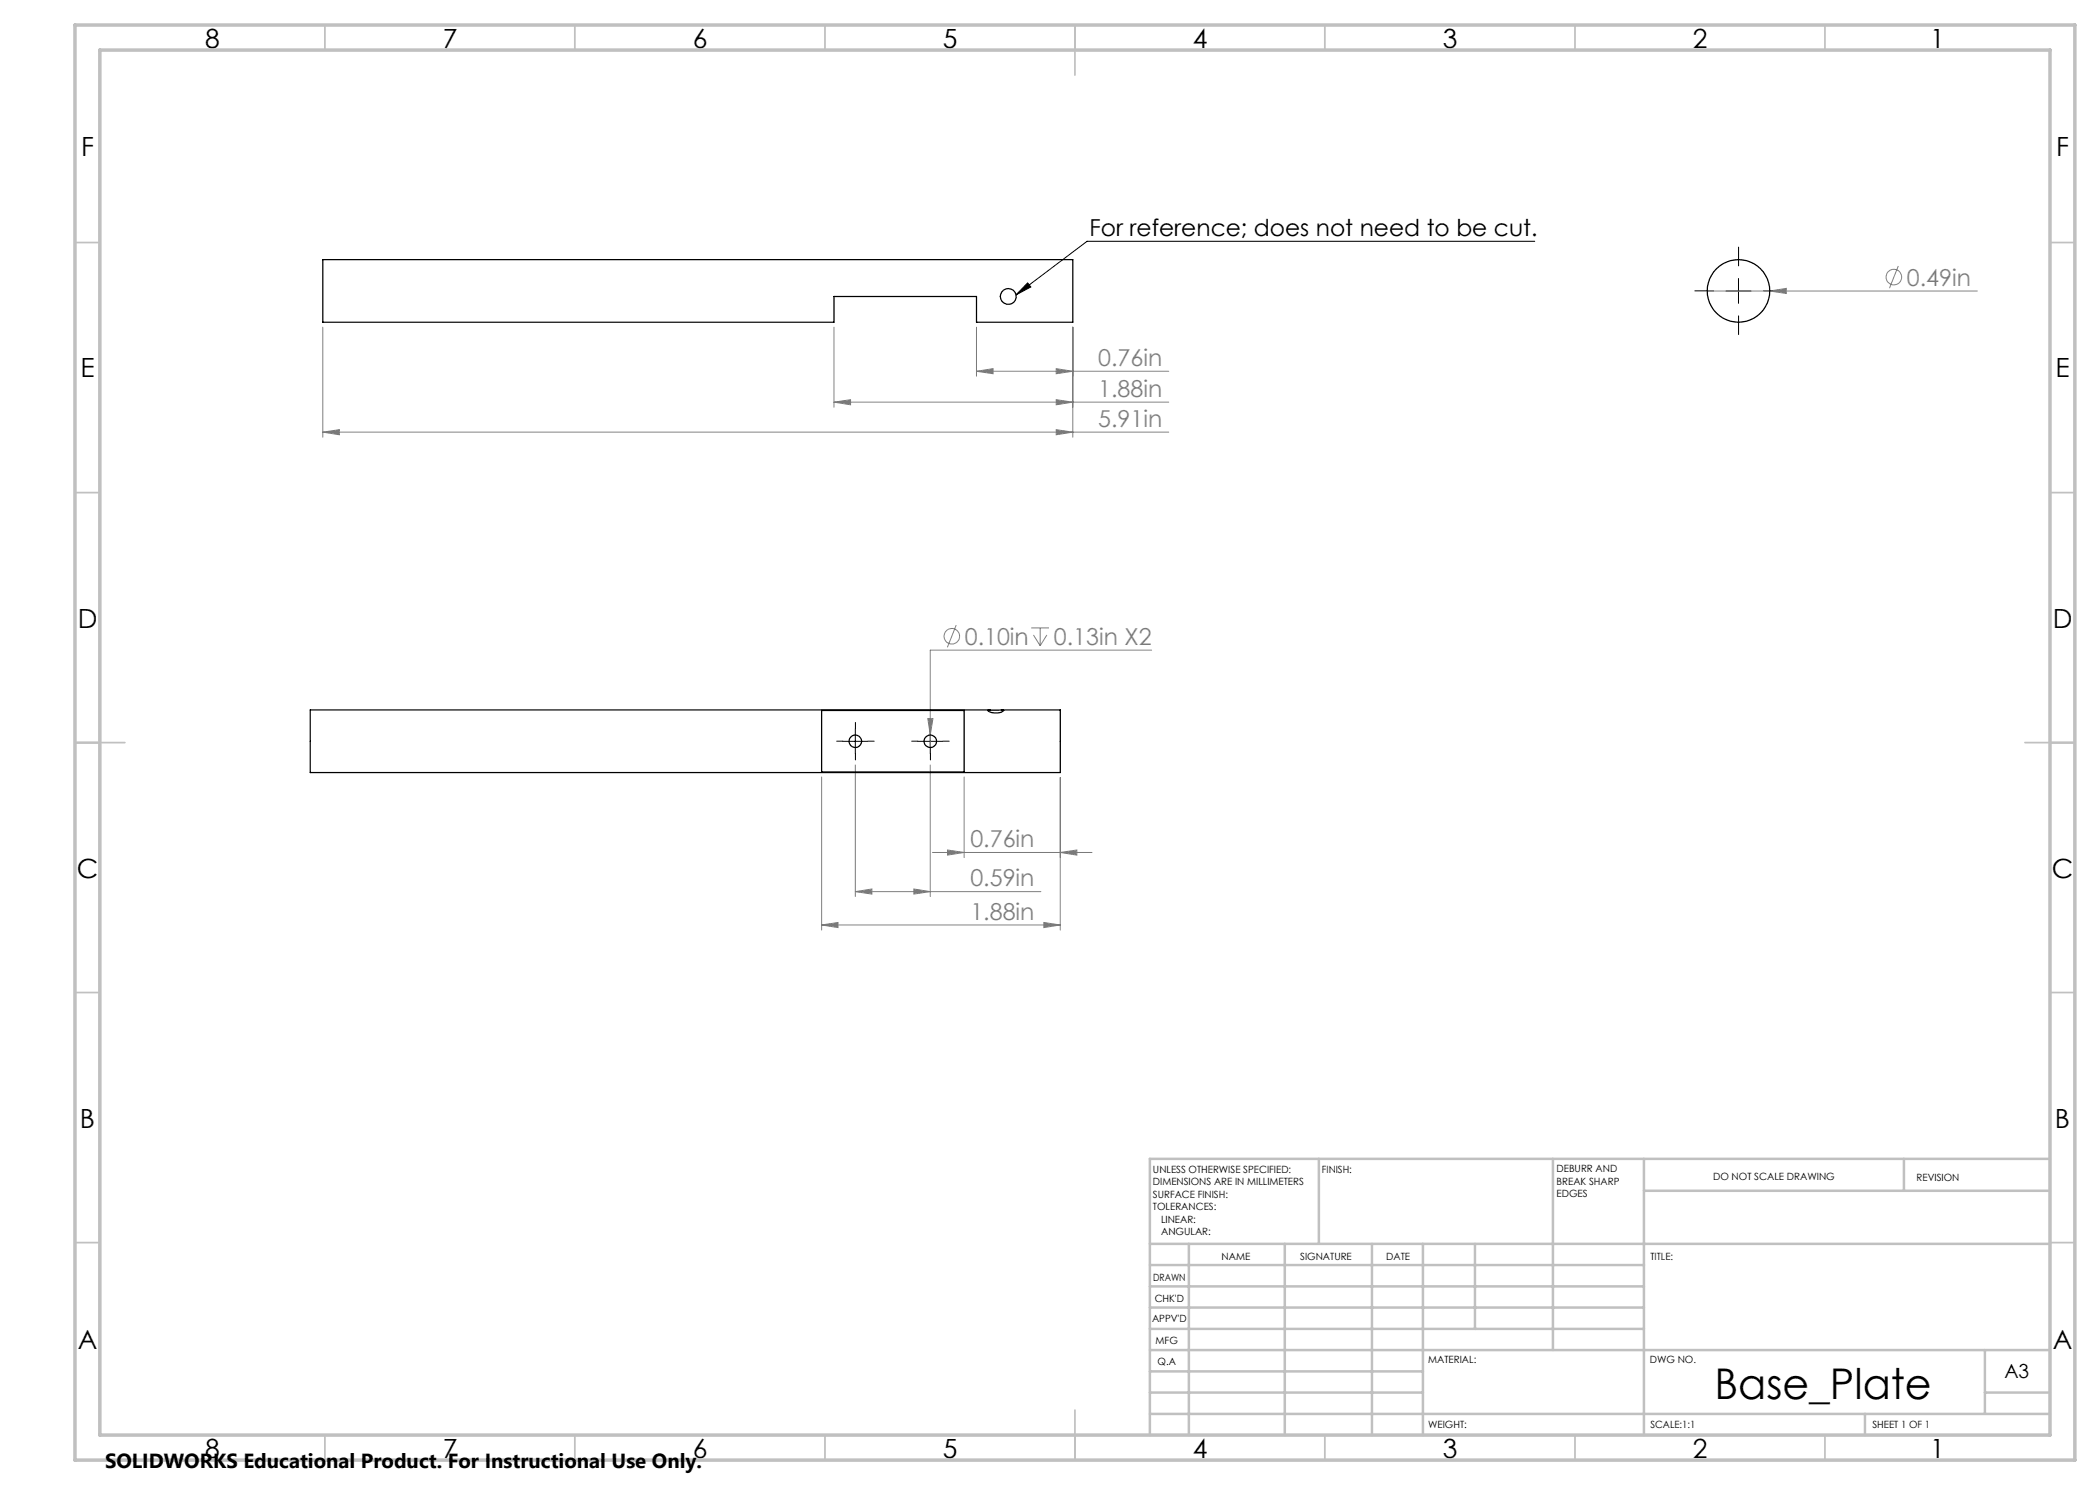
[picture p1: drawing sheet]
<svg xmlns="http://www.w3.org/2000/svg" width="420mm" height="297mm" viewBox="0 0 420 297" stroke-linecap="round" stroke-linejoin="round" font-family="sans-serif">
<g fill="none" stroke="#808080" stroke-width=".2">
<path d="M341.5 58.2h54M353.9 58.2l3.4-.5v1zM379.7 53.2l-1.8 4.4M64.6 65.4v22.1M166.8 65.4v16.1M195.3 74.3l3.3-.6v1.1zM195.3 65.4v9.8M195.3 74.3h38.5M211.2 73.7l3.4 .6-3.4 .5zM211.2 79.9l3.4 .5-3.4 .6zM214.6 65.4v22.1M64.6 86.4l3.3-.5v1.1z"/>
<path d="M64.6 86.4h169.2M166.8 80.4l3.3-.5v1.1zM166.8 80.4h67M211.2 85.9l3.4 .5-3.4 .6zM191.2 125l-1.7 4.5M206.2 125.6h3.6M206.7 127l1.3 2.1M208 125.6v3.5M209.4 127l-1.4 2.1M230.3 130h-44.2v19.5M164.3 155.4v30.6M171.1 153v26.3"/>
<path d="M185.6 143.7h1l-.5 3.3zM186.1 153v26.3M192.8 155.4v16.1M212.1 155.5v30.5M171.1 178.3l3.3-.5v1zM171.1 178.3h37.1M182.8 177.8l3.3 .5-3.3 .5zM186.5 170.5h31.9M189.5 170l3.3 .5-3.3 .5zM212.1 170.5l3.3-.5v1zM164.3 185l3.3-.5v1zM164.3 185h47.8"/>
<path d="M208.8 184.5l3.3 .5-3.3 .5z"/>
<circle cx="378.8" cy="55.4" r="1.55"/>
<circle cx="190.4" cy="127.3" r="1.56"/>
</g>
<path d="M205.5 56.6l.7 .8-3 1.6zM307 48.3h-89.6l-14.2 10.7M345.2 58.2h5M347.7 55.7v5M168.6 148.3h5M171.1 145.8v4.9M183.6 148.3h5M186.1 145.8v4.9" fill="none" stroke="#000" stroke-width=".2"/>
<path d="M342.7 58.2h-3.7M347.7 53.2v-3.8M352.7 58.2h3.8M347.7 63.2v3.7M168.6 148.2h-1.3M171.1 145.7v-1.2M171.1 150.7v1.3M173.6 148.2h1.2M183.6 148.2h-1.3M186.1 145.7v-1.2M186.1 150.7v1.3M188.6 148.2h1.2" fill="none" stroke="#000" stroke-width=".2" stroke-dasharray="15.2 1.3 1.3 1.3"/>
<g fill="none" stroke="#c0c0c0" stroke-width=".35">
<path d="M65 5v5M115 5v5M165 5v5M215 5v10M265 5v5M315 5v5M365 5v5M15 48.5h5M410 48.5h5M15 98.5h5M410 98.5h5M15 148.5h10"/>
<path d="M405 148.5h10M15 198.5h5M410 198.5h5M15 248.5h5M410 248.5h5M65 287v5M115 287v5M165 287v5M215 282v10M265 287v5M315 287v5M365 287v5"/>
</g>
<g fill="none" stroke="#c0c0c0" stroke-width=".5">
<path d="M263.8 231.8v17M310.6 231.8v38.2M328.8 231.8v55.2M328.8 238.2h81.2M380.8 231.8v6.4M410 231.8h-180v55.2M230 248.8h180M230 257.3h98.8M230 253h98.8M237.8 248.8v38.2M257 248.8v38.2M274.4 248.8v38.2"/>
<path d="M284.6 248.8v38.2M295 248.8v17M230 265.8h98.8M230 261.5h98.8M230 278.5h54.6M230 274.3h54.6M230 270h180M397 278.5h13M397 270v12.8M230 282.8h180M373 282.8v4.2"/>
</g>
<path d="M15 5h400v287h-400zM20 10h390v277h-390z" fill="none" stroke="#c0c0c0" stroke-width=".7"/>
<path d="M205.5 56.6l.7 .8-3 1.6z" fill="#000"/>
<g fill="#808080">
<path d="M185.6 143.7h1l-.5 3.3z"/>
<path d="M353.9 58.2l3.4-.5v1z"/>
<path d="M211.2 73.7l3.4 .6-3.4 .5zM195.3 74.3l3.3-.6v1.1zM211.2 79.9l3.4 .5-3.4 .6zM166.8 80.4l3.3-.5v1.1zM211.2 85.9l3.4 .5-3.4 .6zM64.6 86.4l3.3-.5v1.1zM182.8 177.8l3.3 .5-3.3 .5zM171.1 178.3l3.3-.5v1zM212.1 170.5l3.3-.5v1zM189.5 170l3.3 .5-3.3 .5zM208.8 184.5l3.3 .5-3.3 .5zM164.3 185l3.3-.5v1z"/>
</g>
<g fill="none" stroke="#000" stroke-width=".25">
<path d="M64.6 51.9h150v12.5h-19.3v-5.1h-28.5v5.1h-102.2zM164.3 142.1h28.5v12.3h-28.5zM197.6 142.1h3.1a2.62 2.62 0 0 1-3.1 0zM198 142h-135.9v12.5h150v-12.5h-11.8"/>
<circle cx="201.7" cy="59.3" r="1.6"/>
<circle cx="347.7" cy="58.2" r="6.2"/>
<circle cx="171.1" cy="148.3" r="1.26"/>
<circle cx="186.1" cy="148.3" r="1.24"/>
</g>
<text font-size="8.5" x="342.9" y="279.7">Base_Plate</text>
<g font-size="5.3">
<text x="41" y="9.5">8</text>
<text x="88.5" y="9.5">7</text>
<text x="138.5" y="9.5">6</text>
<text x="188.5" y="9.5">5</text>
<text x="238.5" y="9.5">4</text>
<text x="288.5" y="9.5">3</text>
<text x="338.5" y="9.5">2</text>
<text x="386" y="9.5">1</text>
<text x="16.2" y="31.2">F</text>
<text x="411.2" y="31.2">F</text>
<text x="16.1" y="75.5">E</text>
<text x="411.1" y="75.5">E</text>
<text x="15.5" y="125.5">D</text>
<text x="410.5" y="125.5">D</text>
<text x="15.4" y="175.5">C</text>
<text x="410.4" y="175.5">C</text>
<text x="16" y="225.5">B</text>
<text x="411" y="225.5">B</text>
<text x="15.5" y="269.7">A</text>
<text x="410.5" y="269.7">A</text>
<text x="41" y="291.5">8</text>
<text x="88.5" y="291.5">7</text>
<text x="138.5" y="291.5">6</text>
<text x="188.5" y="291.5">5</text>
<text x="238.5" y="291.5">4</text>
<text x="288.5" y="291.5">3</text>
<text x="338.5" y="291.5">2</text>
<text x="386" y="291.5">1</text>
</g>
<text font-size="4.7" x="217.9" y="47.2">For reference; does not need to be cut.</text>
<g font-size="4.7" fill="#808080">
<text x="381.4" y="57.1">0.49in</text>
<text x="219.6" y="73.2">0.76in</text>
<text x="219.6" y="79.4">1.88in</text>
<text x="219.6" y="85.4">5.91in</text>
<text x="192.9" y="129">0.10in</text>
<text x="210.8" y="129">0.13in X2</text>
<text x="194.1" y="169.5">0.76in</text>
<text x="194.1" y="177.3">0.59in</text>
<text x="194.1" y="184">1.88in</text>
</g>
<text font-size="4.1" x="21" y="293.7">SOLIDWORKS Educational Product. For Instructional Use Only.</text>
<text font-size="3.9" x="400.9" y="275.5">A3</text>
<g font-size="2">
<text x="230.6" y="234.6">UNLESS OTHERWISE SPECIFIED:</text>
<text x="230.6" y="237.1">DIMENSIONS ARE IN MILLIMETERS</text>
<text x="230.6" y="239.6">SURFACE FINISH:</text>
<text x="264.4" y="234.6">FINISH:</text>
<text x="311.3" y="234.5">DEBURR AND</text>
<text x="311.3" y="237">BREAK SHARP</text>
<text x="311.3" y="239.5">EDGES</text>
<text x="342.6" y="236">DO NOT SCALE DRAWING</text>
<text x="383.3" y="236.2">REVISION</text>
<text x="230.6" y="242.1">TOLERANCES:</text>
<text x="232.2" y="244.6">LINEAR:</text>
<text x="232.2" y="247.1">ANGULAR:</text>
<text x="244.3" y="252">NAME</text>
<text x="260" y="251.9">SIGNATURE</text>
<text x="277.2" y="251.9">DATE</text>
<text x="330.1" y="251.9">TITLE:</text>
<text x="230.6" y="256.1">DRAWN</text>
<text x="230.9" y="260.3">CHK'D</text>
<text x="230.4" y="264.4">APPV'D</text>
<text x="231.1" y="268.8">MFG</text>
<text x="231.5" y="273">Q.A</text>
<text x="285.6" y="272.5">MATERIAL:</text>
<text x="330" y="272.5">DWG NO.</text>
<text x="285.6" y="285.5">WEIGHT:</text>
<text x="330.1" y="285.6">SCALE:1:1</text>
<text x="374.5" y="285.6">SHEET 1 OF 1</text>
</g>
</svg>
